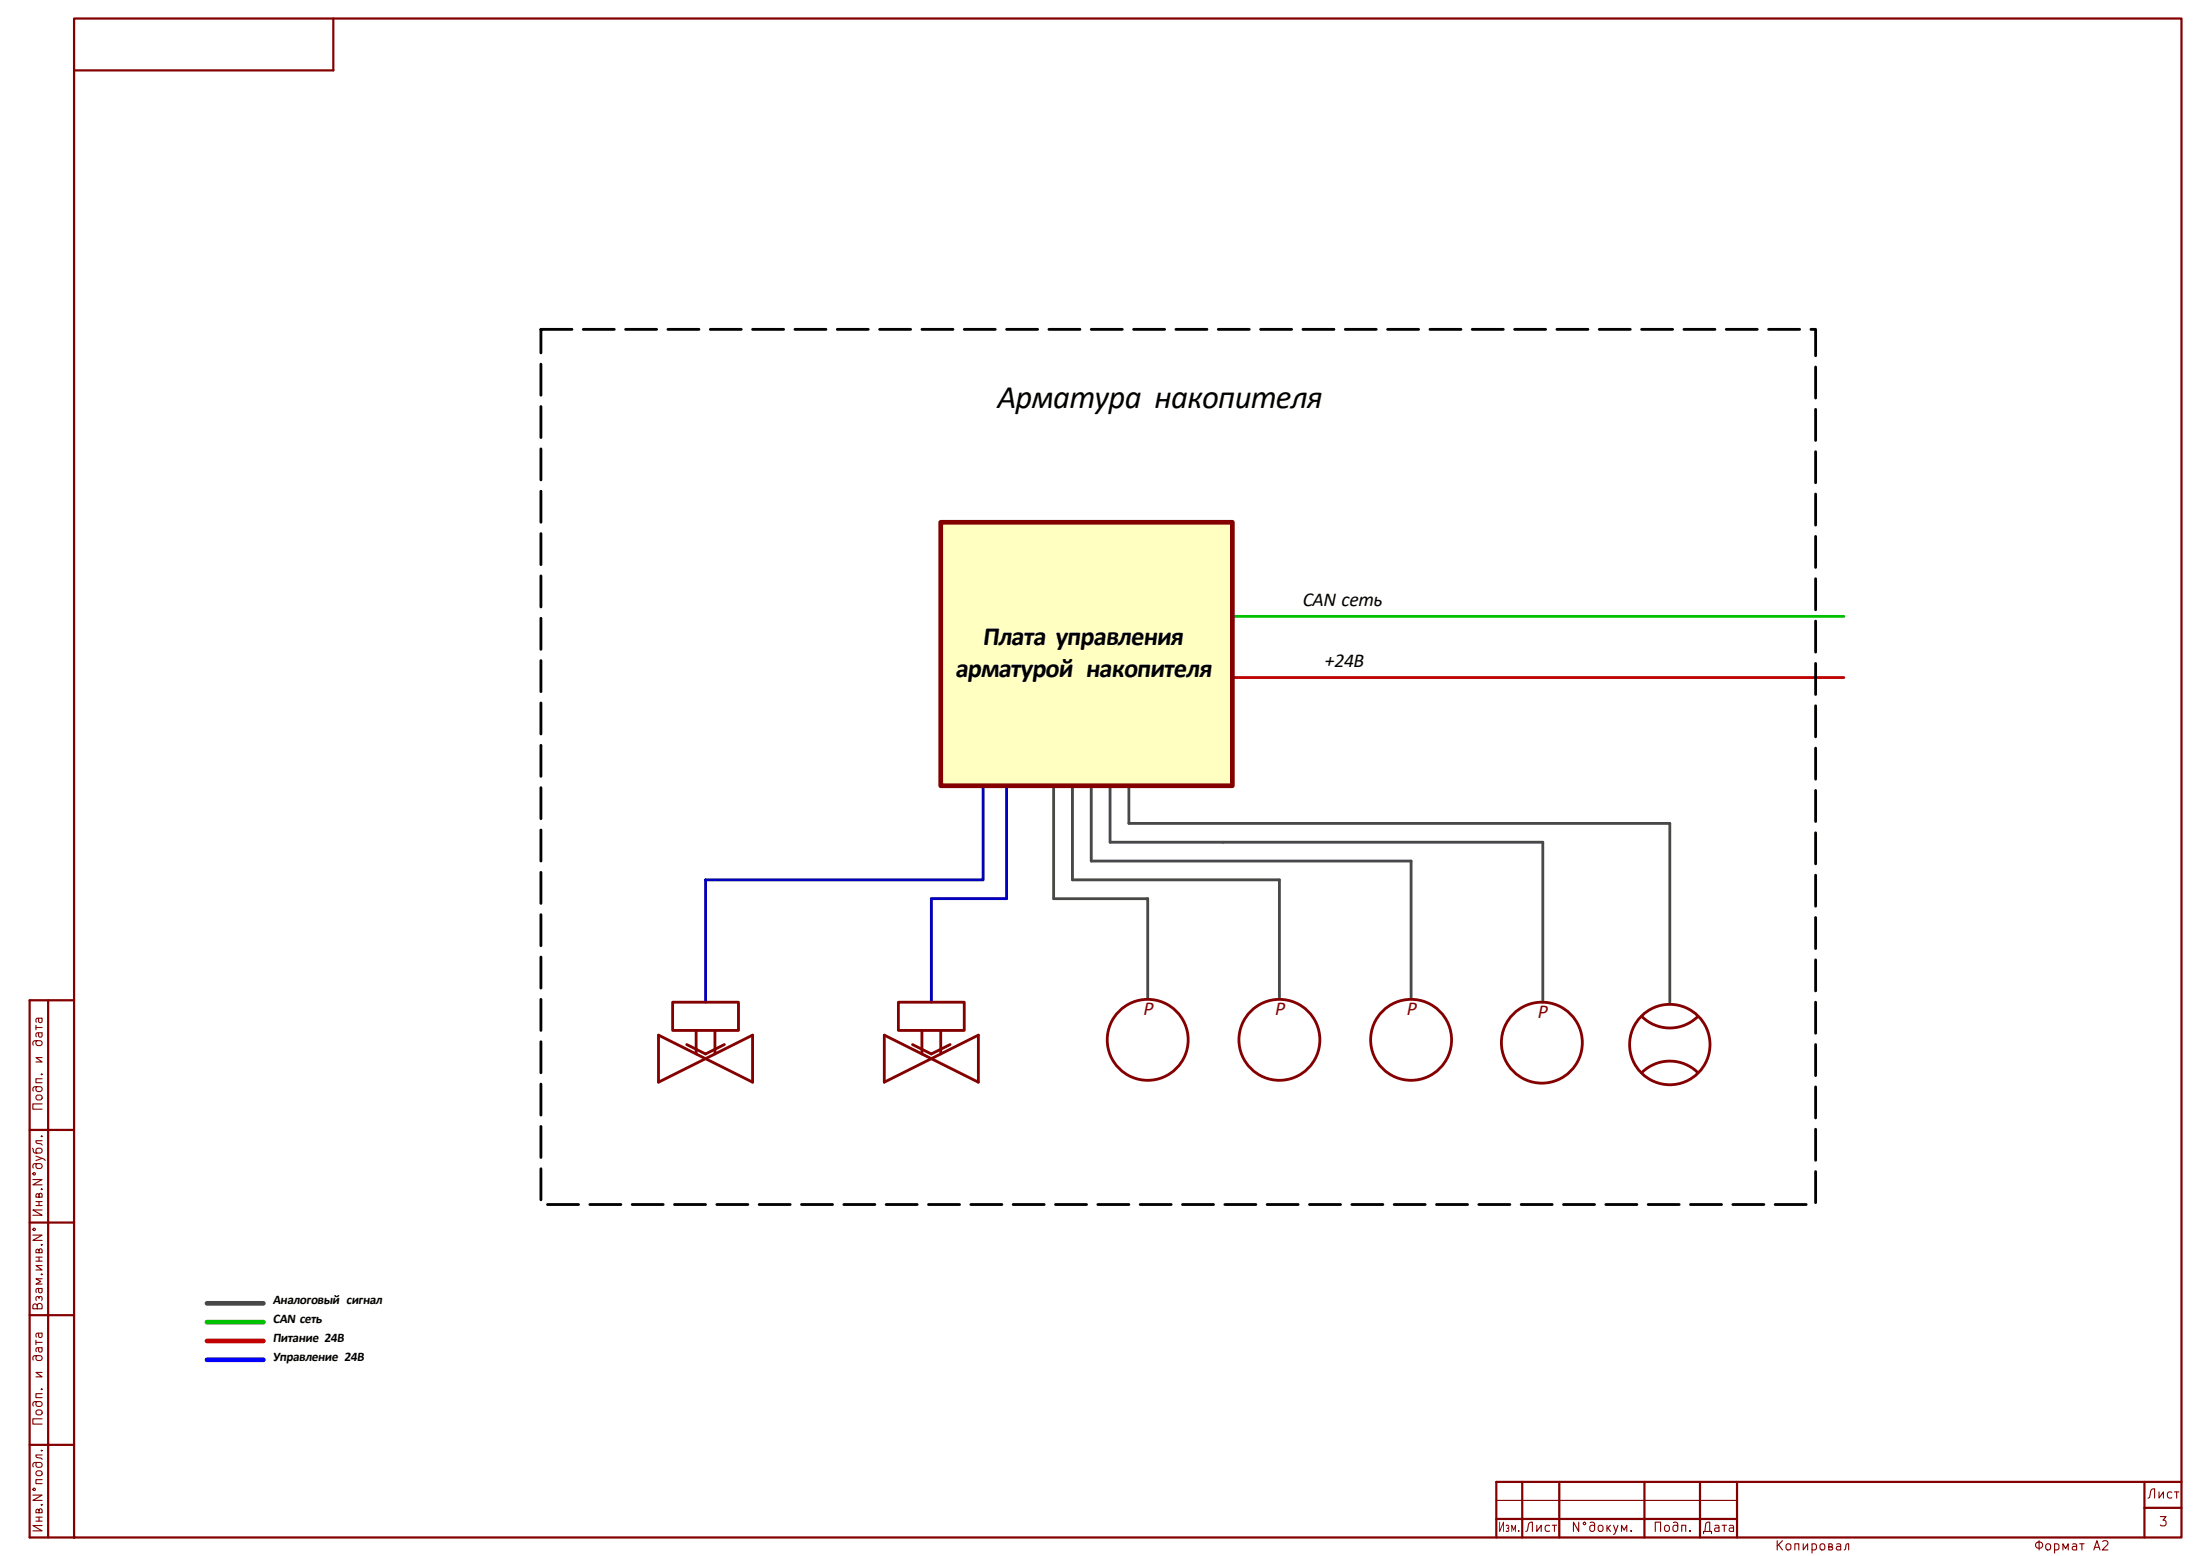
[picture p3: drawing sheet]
<svg xmlns="http://www.w3.org/2000/svg" width="594mm" height="420mm" viewBox="0 0 594 420" stroke-linecap="round" stroke-linejoin="round" font-family="sans-serif">
<g fill="none" stroke="#840000" stroke-width=".6">
<path d="M20 5h569v410h-569zM90 5v14h-70M13 270v145M20 270h-12v145h12M8 305h12M8 330h12M8 355h12M8 390h12M411 400v15M421 400v15M444 400v15M459 400v15"/>
<path d="M469 400v15M579 400v15M589 400h-185v15M404 410h65M579 407h10"/>
</g>
<path d="M404 405h65" fill="none" stroke="#840000" stroke-width=".3"/>
<path d="M254 141h78.7v71.1h-78.7z" fill="#ffffc2"/>
<path d="M284.5 212.1v30.5h25.4v26.6M289.6 212.1v25.4h55.8v31.7M294.6 212.1v20.3h86.4v36.8M299.7 212.1v15.2h116.9v43.2M304.8 212.1v10.2h146v48.2" fill="none" stroke="#484848" stroke-width=".76"/>
<g fill="none" stroke="#840000" stroke-width=".76">
<path d="M177.8 279.4v12.7l25.4-12.7v12.7zM181.6 270.5h17.8v7.6h-17.8zM188 278.1v6.4M193 278.1v6.4M238.8 279.4l25.4 12.7v-12.7l-25.4 12.7zM242.6 270.5h17.7v7.6h-17.7zM248.9 278.1v6.4M254 278.1v6.4M443.2 274.3a10.8 10.8 0 0 0 15.3 0M185.4 281.9l5.1 2.6 5.1-2.6M246.4 281.9l5.1 2.6 5-2.6M443.2 289.6a10.8 10.8 0 0 1 15.3 0"/>
<circle cx="309.9" cy="280.7" r="10.9"/>
<circle cx="345.4" cy="280.7" r="10.9"/>
<circle cx="381" cy="280.7" r="10.9"/>
<circle cx="416.3" cy="281.4" r="10.9"/>
<circle cx="450.8" cy="281.9" r="10.9"/>
</g>
<path d="M55.9 351.8h15.2" fill="none" stroke="#484848" stroke-width="1.3"/>
<path d="M55.9 367h15.2" fill="none" stroke="#00f" stroke-width="1.3"/>
<path d="M55.9 356.9h15.2" fill="none" stroke="#00c200" stroke-width="1.3"/>
<path d="M55.9 362h15.2" fill="none" stroke="#c20000" stroke-width="1.3"/>
<path d="M332.7 166.4h165.1" fill="none" stroke="#00c200" stroke-width=".76"/>
<path d="M332.7 182.9h165.1" fill="none" stroke="#c20000" stroke-width=".76"/>
<path d="M265.4 212.1v25.4h-74.9v33M271.8 212.1v30.5h-20.3v27.9" fill="none" stroke="#0000c2" stroke-width=".76"/>
<path d="M254 141h78.7v71.1h-78.7z" fill="none" stroke="#840000" stroke-width="1.3"/>
<path d="M146 88.9h344.2v236.2h-344.2z" fill="none" stroke="#000" stroke-width=".76" stroke-dasharray="8.4 3"/>
<text font-size="8.8" x="269.3" y="110.2">Арматура накопителя</text>
<g font-size="7.1">
<text x="265.3" y="174.1">Плата управления</text>
<text x="257.9" y="182.6">арматурой накопителя</text>
</g>
<g font-size="5.3">
<text x="351.7" y="163.6">CAN сеть</text>
<text x="357.7" y="180.1">+24В</text>
</g>
<g font-size="5.3" fill="#840000">
<text x="308.8" y="274.1">Р</text>
<text x="344.3" y="274.1">Р</text>
<text x="379.9" y="274.1">Р</text>
<text x="415.2" y="274.8">Р</text>
</g>
<g font-size="3.6">
<text x="73.7" y="352">Аналоговый сигнал</text>
<text x="73.7" y="357.1">CAN сеть</text>
<text x="73.7" y="362.2">Питание 24В</text>
<text x="73.7" y="367.3">Управление 24В</text>
</g>
<g font-size="2.5" fill="#840000">
<text x="12.1" y="287.5" transform="rotate(-90 12.1 287.5)">и</text>
<text x="12.1" y="282.9" transform="rotate(-90 12.1 282.9)">дата</text>
<text x="12.1" y="300.2" transform="rotate(-90 12.1 300.2)">Подп.</text>
<text x="12.1" y="328.9" transform="rotate(-90 12.1 328.9)">Инв.N°дубл.</text>
<text x="12.1" y="354.1" transform="rotate(-90 12.1 354.1)">Взам.инв.N°</text>
<text x="12.1" y="367.9" transform="rotate(-90 12.1 367.9)">дата</text>
<text x="12.1" y="372.5" transform="rotate(-90 12.1 372.5)">и</text>
<text x="12.1" y="385.2" transform="rotate(-90 12.1 385.2)">Подп.</text>
<text x="579.5" y="405.1">Лист</text>
<text x="582.7" y="412.6">3</text>
<text x="12.1" y="414" transform="rotate(-90 12.1 414)">Инв.N°подл.</text>
<text x="404.3" y="414.1">Изм.</text>
<text x="411.5" y="414.1">Лист</text>
<text x="424" y="414.1">N°докум.</text>
<text x="446.1" y="414.1">Подп.</text>
<text x="459.4" y="414.1">Дата</text>
<text x="479" y="419.1">Копировал</text>
<text x="549" y="419.1">Формат</text>
<text x="564.8" y="419.1">A2</text>
</g>
</svg>
